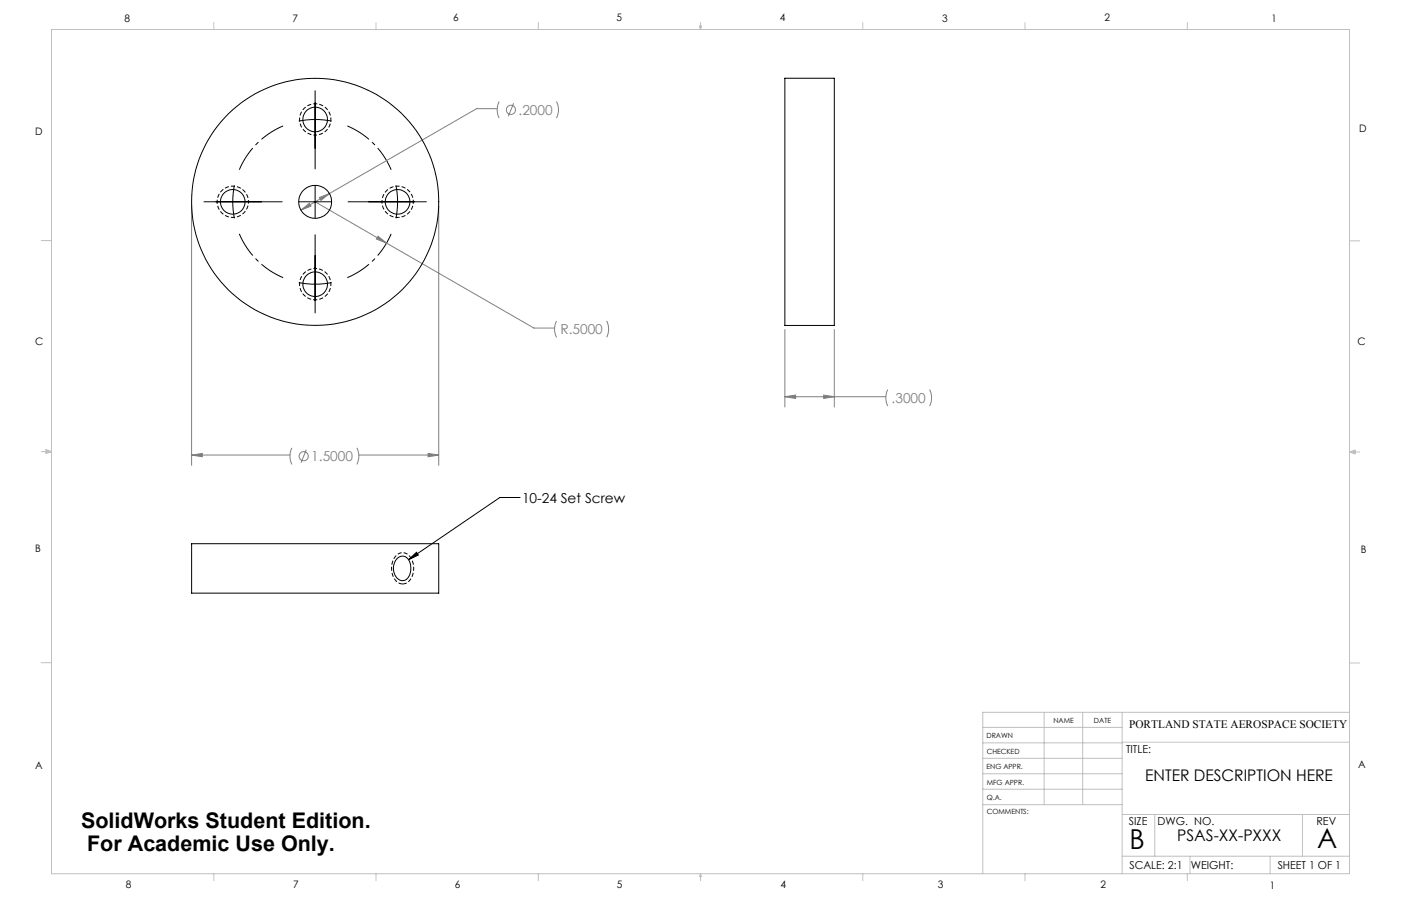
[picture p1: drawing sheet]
<svg xmlns="http://www.w3.org/2000/svg" width="432mm" height="279mm" viewBox="0 0 432 279" stroke-linecap="round" stroke-linejoin="round" font-family="sans-serif">
<g fill="none" stroke="#808080" stroke-width=".31">
<path d="M153.2 33.5h-6.3l-45.4 26.2M153.8 31.3l-.6 2 .2 1.8 .4 1.3M158.3 31.9l-1.6 4M171.5 31.3l.6 2v1.1l-.6 2M101.5 59.7l-8.8 5.1M59.1 63.5v80M92.7 64.8l2.7-2.1 .4 .9zM97.1 62.2l67.5 39h6.3M98.4 60.9l3.1-1.2-2.6 2.1zM116.5 72.8l2.6 2.2-3.1-1.3zM135.2 63.5v80M171.5 99l-.6 2.3 .2 1.7 .4 1"/>
<path d="M187 99l.6 2-.1 1.7-.5 1.3M241.9 101.6v23.9M257.1 101.6v23.9M90 138.1l-.6 2.4 .2 1.7 .4 1M94.4 138.7l-1.6 4M110 138.1l.6 2.1v1l-.6 2M131.9 139.8l3.3 .5-3.3 .6zM241.9 122.3h31.1M241.9 122.3l3.3-.5v1.1zM253.9 121.8l3.2 .5-3.2 .6zM273.6 120.2l-.6 2.3 .2 1.4 .4 1.3M286.5 120.2l.6 2.3-.1 1.4-.5 1.3"/>
<path d="M59.1 140.3h30.3M59.1 140.3l3.2-.5v1.1zM110.6 140.3h24.6"/>
<circle cx="157.5" cy="33.9" r="1.41"/>
<circle cx="93.6" cy="140.7" r="1.41"/>
</g>
<path d="M97.2 41.7a4.8 4.8 0 0 1-4.3-7.2 4.8 4.8 0 0 1 8.3-.3 4.8 4.8 0 0 1-3.7 7.4l-.3 .1M76.6 62.2a4.8 4.8 0 0 1-7.2 4.3 4.8 4.8 0 0 1-.2-8.3 4.8 4.8 0 0 1 7.4 3.7v.3M117.7 62.2a4.8 4.8 0 0 1 7.2-4.2 4.8 4.8 0 0 1 .2 8.3 4.8 4.8 0 0 1-7.4-3.8v-.3M97.2 82.8a4.8 4.8 0 0 1 4.2 7.2 4.8 4.8 0 0 1-8.3 .2 4.8 4.8 0 0 1 3.7-7.4h.4" fill="none" stroke="#000" stroke-width=".31" stroke-dasharray="1.3 .6" stroke-dashoffset=".7" stroke-linecap="butt"/>
<path d="M124.1 180.1a4.6 4.6 0 0 1-3.4-5.7 3.7 3.7 0 0 1 4.2-3.8 5.6 5.6 0 0 1 1.6 8.1l-1.1 1-1.3 .4" fill="none" stroke="#000" stroke-width=".31" stroke-dasharray="1.3 .6" stroke-linecap="butt"/>
<path d="M87.3 38.8a25.4 25.4 0 0 0-13.5 13.5M120.5 52.3a25.4 25.4 0 0 0-13.5-13.5M73.8 72.1a25.4 25.4 0 0 0 13.5 13.5M107 85.6a25.4 25.4 0 0 0 13.5-13.5" fill="none" stroke="#000" stroke-width=".31" stroke-dasharray="15.2 1.3 1.3 1.3" stroke-dashoffset="7.4" stroke-linecap="butt"/>
<path d="M92.1 37.4a26.2 26.2 0 0 1 10.1 0M97.1 28v24.1M72.2 57.2a24.5 24.5 0 0 0 0 10.1M97.1 57.2v10.1M122 57.2a24.5 24.5 0 0 1 0 10.1M62.9 62.2h24.1M92 62.2h10.2M97.1 72.4v24.1M107.3 62.2h24.1M92.1 87.1a26.2 26.2 0 0 0 10.1 0M160.3 153.4h-6.2l-28.2 19.2M125.9 172.6l2.5-2.3 .5 .9z" fill="none" stroke="#000" stroke-width=".31"/>
<g fill="none" stroke="#c0c0c0" stroke-width=".31">
<path d="M15.9 9.1h400v260.4h-400zM65.9 6.9v2.2M115.9 6.9v2.2M165.9 6.9v2.2M215.6 8h.6l-.3 1.1zM215.7 8l.2 1.1M215.9 6.9v2.2M216 8l-.1 1.1M265.9 6.9v2.2M315.9 6.9v2.2M365.9 6.9v2.2M12.7 74.2h3.2"/>
<path d="M415.9 74.3h3.2M12.7 139.3h3.2M14.2 139.1l1.7 .2M14.2 138.7l1.7 .6-1.7 .5zM15.9 139.3l-1.7 .3M415.9 139.4h3.2M415.9 139.4l1.8-.6v1.2zM415.9 139.4l1.8 .3M417.7 139.2l-1.8 .2M12.7 204.4h3.2M321.8 219.7v28.4M333.7 219.7v28.4"/>
<path d="M345.9 219.7v49.8M415.9 204.5h3.2M415.9 219.7h-113v49.8M302.9 233.9h43M302.9 229.1h43M302.9 224.3h43M302.9 238.6h43M345.9 228.9h70M302.9 248.1h43M302.9 243.4h43M345.9 251.2h70M355.9 251.2v12.9"/>
<path d="M401.4 251.2v12.9M65.9 269.5v2.1M115.9 269.5v2.1M165.9 269.5v2.1M215.9 269.5v2.1M215.9 269.5l.3 .8h-.6zM265.9 269.5v2.1M315.9 269.5v2.1M345.9 264.1h70M365.9 269.5v2.1M366.8 264.1v5.4M391.5 264.1v5.4"/>
</g>
<path d="M59.1 140.3l3.2-.5v1.1zM131.9 139.8l3.3 .5-3.3 .6zM92.7 64.8l3.1-1.2-.4-.9zM98.4 60.9l.5 .9 2.6-2.1zM116.5 72.8l-.5 .9 3.1 1.3zM241.9 122.3l3.3-.5v1.1zM253.9 121.8l3.2 .5-3.2 .6z" fill="#808080"/>
<path d="M125.9 172.6l2.5-2.3 .5 .9z" fill="#000"/>
<g fill="none" stroke="#000" stroke-width=".31">
<path d="M241.9 24.1h15.2v76.3h-15.2zM59.1 167.7h76.1v15.2h-76.1zM122.6 172a2.3 2.3 0 0 1 3.8 1.6 4.4 4.4 0 0 1-1.9 5.4 3.2 3.2 0 0 1-3.3-3.7l.4-1.8z"/>
<circle cx="97.1" cy="36.9" r="3.8"/>
<circle cx="71.7" cy="62.3" r="3.8"/>
<circle cx="97.1" cy="62.2" r="5.1"/>
<circle cx="97.1" cy="62.2" r="38.1"/>
<circle cx="122.5" cy="62.3" r="3.8"/>
<circle cx="97.1" cy="87.7" r="3.8"/>
</g>
<g font-size="8.5">
<text x="348.1" y="261.8">B</text>
<text x="405.9" y="261.6">A</text>
</g>
<g font-size="6.6">
<text x="25" y="255.3">SolidWorks Student Edition.</text>
<text x="26.8" y="262.5">For Academic Use Only.</text>
</g>
<g font-size="4.9">
<text x="352.9" y="241">ENTER DESCRIPTION HERE</text>
<text x="362.8" y="259.2">PSAS-XX-PXXX</text>
</g>
<g font-size="4.2" fill="#808080">
<text x="159.8" y="35.4">.2000</text>
<text x="172.7" y="103.1">R.5000</text>
<text x="274.8" y="124.3">.3000</text>
<text x="95.9" y="142.2">1.5000</text>
</g>
<text font-size="4.2" x="160.9" y="155">10-24 Set Screw</text>
<text font-size="3.5" x="348" y="224.4">PORTLAND STATE AEROSPACE SOCIETY</text>
<g font-size="3.4">
<text x="347.1" y="232.3">TITLE:</text>
<text x="347.9" y="254.3">SIZE</text>
<text x="356.7" y="254.4">DWG. NO.</text>
<text x="405.7" y="254.5">REV</text>
<text x="348.1" y="267.9">SCALE: 2:1</text>
<text x="367" y="268">WEIGHT:</text>
<text x="393.8" y="267.9">SHEET 1 OF 1</text>
</g>
<g font-size="3.2">
<text x="38.3" y="6.7">8</text>
<text x="90.2" y="6.7">7</text>
<text x="139.7" y="6.5">6</text>
<text x="190" y="6.5">5</text>
<text x="240.4" y="6.5">4</text>
<text x="290.4" y="6.7">3</text>
<text x="340.4" y="6.5">2</text>
<text x="391.9" y="6.7">1</text>
<text x="10.9" y="41.6">D</text>
<text x="418.9" y="40.7">D</text>
<text x="10.9" y="106.3">C</text>
<text x="418.4" y="106.4">C</text>
<text x="10.8" y="170.2">B</text>
<text x="419.4" y="170.6">B</text>
<text x="10.8" y="237.2">A</text>
<text x="418.6" y="236.8">A</text>
<text x="38.8" y="273.8">8</text>
<text x="90.4" y="273.8">7</text>
<text x="140.2" y="273.8">6</text>
<text x="190.1" y="273.9">5</text>
<text x="240.5" y="273.8">4</text>
<text x="289" y="273.9">3</text>
<text x="339.1" y="273.8">2</text>
<text x="391.4" y="274.1">1</text>
</g>
<g font-size="2.2">
<text x="304.1" y="227.7">DRAWN</text>
<text x="324.7" y="222.9">NAME</text>
<text x="337.2" y="222.9">DATE</text>
<text x="304.1" y="232.6">CHECKED</text>
<text x="304" y="237.2">ENG APPR.</text>
<text x="304.2" y="241.9">MFG APPR.</text>
<text x="304.1" y="246.7">Q.A.</text>
<text x="304.1" y="250.9">COMMENTS:</text>
</g>
</svg>
